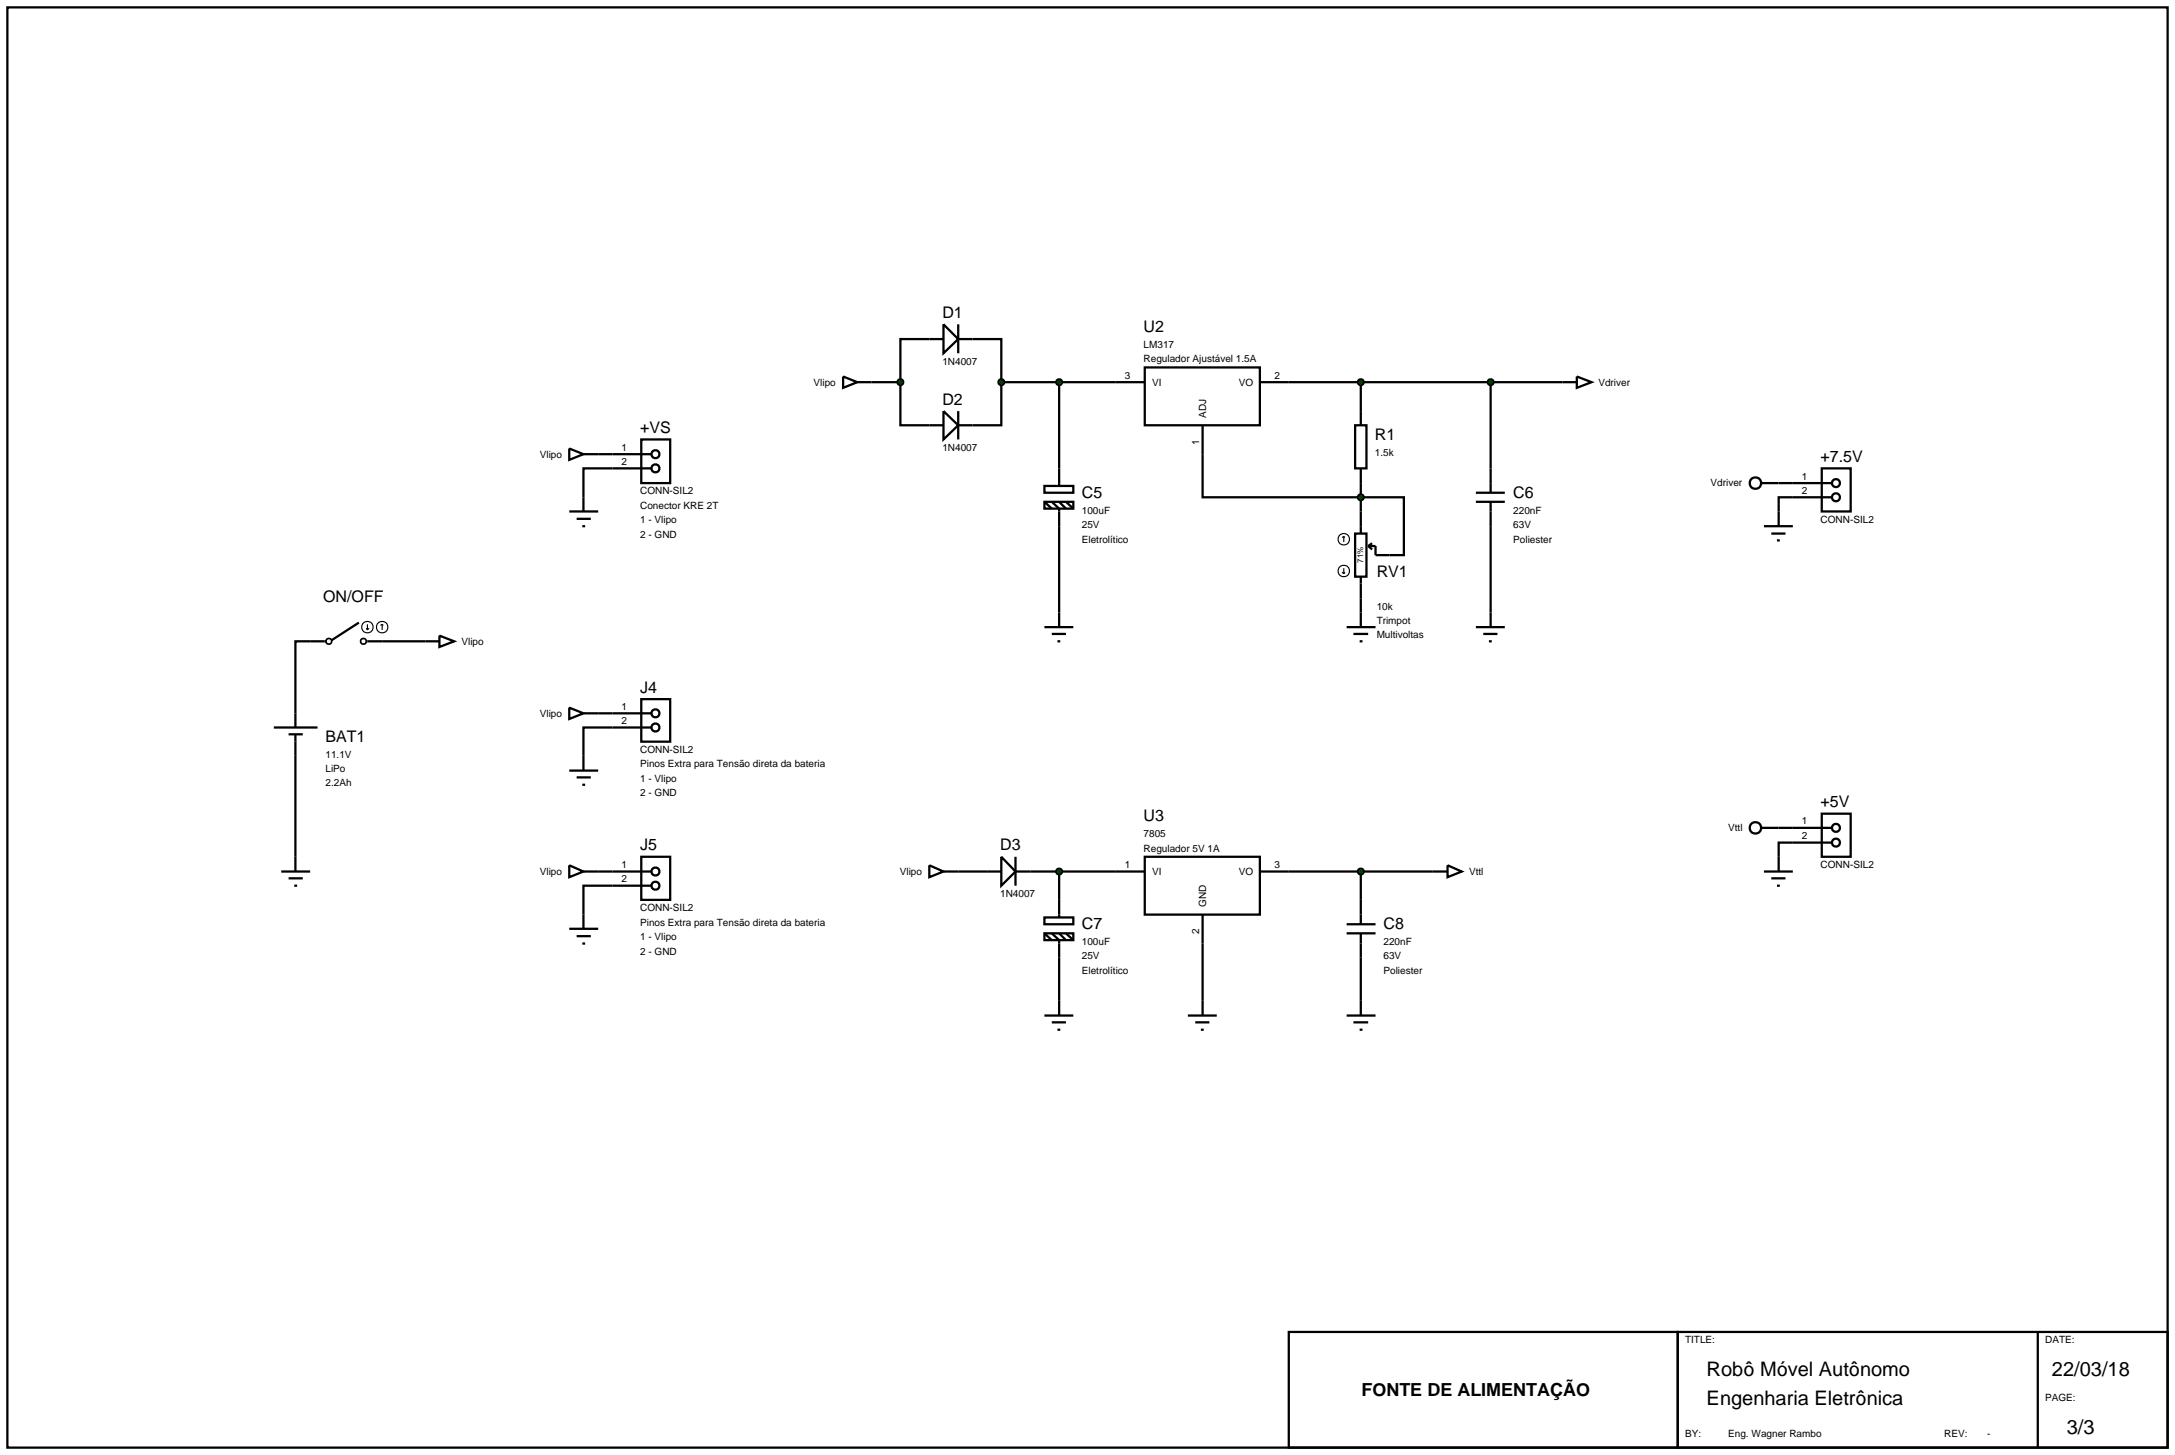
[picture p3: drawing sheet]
<svg xmlns="http://www.w3.org/2000/svg" width="384mm" height="257mm" viewBox="0 0 384 257" stroke-linecap="round" stroke-linejoin="round" font-family="sans-serif">
<g fill="none" stroke="#000" stroke-width=".4">
<path d="M1.3 1.3h381v254h-381zM163.9 59.8h-5.1v7.6M171.5 59.8h5.1v7.6M153.7 67.4h5.1M158.8 67.4v7.6h5.1M176.6 67.4v7.6h-5.1M176.6 67.4h25.3M186.8 67.4v18.3M201.9 64.8h20.3v10.2h-20.3zM212.1 75v12.7h35.5v10.2h-2.5M222.2 67.4h53.4M239 75h2v7.6h-2z"/>
<path d="M240 67.4v7.6M262.9 67.4v19.5M105.5 80.1h2.5M108 82.6h-5.1v5.1M184.2 85.7h5.1v1.2h-5.1zM184.2 88.5h5.1v1.2h-5.1zM184.2 88.5l1.3 1.2M185.5 88.5l1.3 1.2v18.3M186.8 88.5l1.2 1.2M188 88.5l1.3 1.2M240 82.6v7.6M260.3 88.5h5.1"/>
<path d="M260.3 86.9h5.1M262.9 88.5v19.5M313.7 85.2h2.5M316.2 87.7h-2.5v2.5M54.7 113.1h-2.6v12.7M67.4 113.1h7.6M237.5 110.6h5.1M238.7 111.8h2.6M239.8 113.1h.5M240 105.5v5.1M52.1 133.3v17.8M105.5 125.8h2.5"/>
<path d="M108 128.3h-5.1v5M105.5 153.7h2.5M108 156.2h-5.1v5.1M169 153.7h5.1M181.7 153.7h15.1M186.8 153.7v5M227.3 153.7h25.4M240 153.7v5M313.7 146h2.5M316.2 148.6h-2.5v2.5M186.8 168.9v7.6M212.1 166.4v10.1"/>
<path d="M240 168.9v7.6M295.9 234.9h86.4v20.4h-86.4zM359.4 234.9v20.4"/>
</g>
<path d="M239.7 67l.3-.1-.5 .5zM240 66.9l.3 .1 .2 .4zM240.5 67.4l-.1 .3-.4 .2zM239.5 67.4l.5 .5-.4-.2z" fill="#004000" stroke="#000" stroke-width=".4"/>
<path d="M239.5 67.4l.5-.5 .5 .5-.5 .5z" fill="#004000"/>
<path d="M239 94.1h2v7.6h-2zM240 90.2v3.9M241.3 96.3l.7 .6M241.3 96.3h1.3v1.6h2.5M242 95.8l-.7 .5M240 101.7v3.8" fill="none" stroke="#000" stroke-width=".4"/>
<g fill="none" stroke="#000" stroke-width=".2">
<path d="M237 94.6l-.3 .2M237 94.6l.2 .2M237 94.6v1M236.7 100.9l.3 .3M237 100.2v1M237.2 100.9l-.2 .3"/>
<circle cx="237" cy="95.1" r="1.01"/>
<circle cx="237" cy="100.7" r="1.01"/>
</g>
<path d="M239.6 87.4l.4-.2-.5 .5zM240 87.2l.4 .2 .1 .3zM240.5 87.7l-.1 .3-.4 .2zM239.5 87.7l.5 .5-.4-.2z" fill="#004000" stroke="#000" stroke-width=".4"/>
<path d="M239.5 87.7l.5-.5 .5 .5-.5 .5z" fill="#004000"/>
<g fill="none" stroke="#000" stroke-width=".4">
<path d="M275.6 67.4h2.5M278.1 66.4l2.6 1-2.6 1zM184.2 110.6h5.1M185.5 111.8h2.5M186.5 113.1h.5M186.8 108v2.6M260.3 110.6h5.1M261.6 111.8h2.5M262.6 113.1h.5M262.9 108v2.6M48.3 128.3h7.7M50.9 129.5h2.5"/>
<path d="M52.1 125.8v2.5M52.1 129.5v3.8M49.6 153.7h5.1M50.9 154.9h2.5M51.9 156.2h.5M52.1 151.1v2.6"/>
</g>
<path d="M262.5 67.1l.4-.2-.5 .5zM262.9 66.9l.3 .1 .2 .4zM262.9 67.9l.5-.5-.2 .4zM262.4 67.4l.5 .5-.3-.1z" fill="#004000" stroke="#000" stroke-width=".4"/>
<path d="M262.4 67.4l.5-.5 .5 .5-.5 .5z" fill="#004000"/>
<g fill="none" stroke="#000" stroke-width=".4">
<path d="M148.7 66.4l2.5 1-2.5 1zM151.2 67.4h2.5M54.7 113.1h2.8M63.3 109.8l-4.8 3.1M64.6 113.1h2.8M75 113.1h2.5M77.5 112.1l2.6 1-2.6 1zM163.9 152.6l2.5 1.1-2.5 1zM166.4 153.7h2.6M186.8 158.7v3.1M196.8 153.7h5.1M201.9 151.1h20.3v10.2h-20.3z"/>
<path d="M222.2 153.7h5.1M240 158.7v4.3M252.7 153.7h2.6M255.3 152.6l2.5 1.1-2.5 1zM184.2 161.8h5.1v1.2h-5.1zM184.2 164.6h5.1v1.2h-5.1zM184.2 179.1h5.1M184.2 164.6l1.3 1.2M185.5 164.6l1.3 1.2v3.1M186.8 176.5v2.6M186.8 164.6l1.2 1.2M188 164.6l1.3 1.2"/>
<path d="M209.5 179.1h5.1M212.1 161.3v5.1M212.1 176.5v2.6M237.5 179.1h5.1M237.5 164.6h5.1M237.5 163h5.1M240 164.6v4.3M240 176.5v2.6M185.5 180.3h2.5M186.5 181.6h.5M210.8 180.3h2.5M211.8 181.6h.5"/>
<path d="M238.7 180.3h2.6M239.8 181.6h.5"/>
</g>
<g fill="none" stroke="#000" stroke-width=".3">
<circle cx="58" cy="113.1" r=".51"/>
<circle cx="64.1" cy="113.1" r=".51"/>
</g>
<g fill="none" stroke="#000" stroke-width=".2">
<path d="M64.6 110.8l.2 .3M64.8 110.1v1M65.1 110.8l-.3 .3M67.4 110.1l-.3 .2M67.4 110.1l.2 .2M67.4 110.1v1"/>
<circle cx="64.8" cy="110.6" r="1.01"/>
<circle cx="67.4" cy="110.6" r="1.01"/>
</g>
<path d="M239.6 153.4l.4-.2-.5 .5zM240 153.2l.4 .2 .1 .3zM240.5 153.7l-.1 .3-.4 .2zM239.5 153.7l.5 .5-.4-.2z" fill="#004000" stroke="#000" stroke-width=".4"/>
<path d="M239.5 153.7l.5-.5 .5 .5-.5 .5z" fill="#004000"/>
<path d="M163.9 59.8h2.5M166.4 57.2l2.6 2.6-2.6 2.5zM169 57.2v5.1M169 59.8h2.5M163.9 75h2.5M166.4 72.5l2.6 2.5-2.6 2.5zM169 72.5v5M169 75h2.5" fill="none" stroke="#000" stroke-width=".4"/>
<g fill="#004000" stroke="#000" stroke-width=".4">
<path d="M176.3 67l.3-.1-.5 .5zM176.6 66.9l.3 .1 .2 .4zM176.6 67.9l.5-.5-.2 .4zM176.1 67.4l.5 .5-.3-.1z"/>
<path d="M186.4 67.1l.4-.2-.5 .5zM186.8 66.9l.3 .1 .2 .4zM187.3 67.4l-.1 .3-.4 .2zM186.3 67.4l.5 .5-.3-.1z"/>
<path d="M158.4 67.1l.4-.2-.5 .5zM158.8 66.9l.3 .1 .2 .4zM159.3 67.4l-.2 .4-.3 .1zM158.3 67.4l.5 .5-.3-.1z"/>
</g>
<g fill="#004000">
<path d="M176.1 67.4l.5-.5 .5 .5-.5 .5z"/>
<path d="M186.3 67.4l.5-.5 .5 .5-.5 .5z"/>
<path d="M158.3 67.4l.5-.5 .5 .5-.5 .5z"/>
</g>
<path d="M174.1 153.7h2.5M176.6 151.1l2.5 2.6-2.5 2.5zM179.1 151.1v5.1M179.1 153.7h2.6" fill="none" stroke="#000" stroke-width=".4"/>
<path d="M186.4 153.4l.4-.2-.5 .5zM186.8 153.2l.4 .2 .1 .3zM187.3 153.7l-.1 .3-.4 .2zM186.3 153.7l.5 .5-.3-.1z" fill="#004000" stroke="#000" stroke-width=".4"/>
<path d="M186.3 153.7l.5-.5 .5 .5-.5 .5z" fill="#004000"/>
<g fill="none" stroke="#000" stroke-width=".4">
<path d="M100.4 79.1l2.5 1-2.5 1zM113.1 77.5h5.1v7.7h-5.1zM100.4 90.2h5.1M101.7 91.5h2.5M102.7 92.8h.5M102.9 80.1h2.6M102.9 87.7v2.5M108 80.1h6.9M108 82.6h6.9M310.6 85.2h3.1M311.1 92.8h5.1M312.4 94.1h2.5"/>
<path d="M313.4 95.3h.5M313.7 90.2v2.6M316.2 85.2h6.9M316.2 87.7h6.9M321.3 82.6h5.1v7.6h-5.1zM100.4 124.8l2.5 1-2.5 1zM100.4 135.9h5.1M101.7 137.1h2.5M102.7 138.4h.5M102.9 133.3v2.6M102.9 125.8h2.6M108 125.8h6.9"/>
<path d="M108 128.3h6.9M113.1 123.3h5.1v7.5h-5.1zM100.4 152.6l2.5 1.1-2.5 1zM102.9 153.7h2.6M108 153.7h6.9M108 156.2h6.9M113.1 151.1h5.1v7.6h-5.1zM310.6 146h3.1M311.1 153.7h5.1M312.4 154.9h2.5M313.4 156.2h.5M313.7 151.1v2.6"/>
<path d="M316.2 146h6.9M316.2 148.6h6.9M321.3 143.5h5.1v7.6h-5.1zM100.4 163.8h5.1M101.7 165.1h2.5M102.7 166.4h.5M102.9 161.3v2.5M227.3 234.9h68.6v20.4h-68.6z"/>
<circle cx="115.6" cy="80.1" r=".7"/>
<circle cx="115.6" cy="82.6" r=".7"/>
<circle cx="309.6" cy="85.2" r="1.01"/>
<circle cx="323.8" cy="87.7" r=".7"/>
<circle cx="323.8" cy="85.2" r=".7"/>
<circle cx="115.6" cy="128.3" r=".7"/>
<circle cx="115.6" cy="125.8" r=".7"/>
<circle cx="115.6" cy="153.7" r=".7"/>
<circle cx="115.6" cy="156.2" r=".7"/>
<circle cx="309.6" cy="146" r="1.01"/>
<circle cx="323.8" cy="146" r=".7"/>
<circle cx="323.8" cy="148.6" r=".7"/>
</g>
<g font-size="3.5">
<text x="301" y="242.7">Robô Móvel Autônomo</text>
<text x="361.9" y="242.7">22/03/18</text>
<text x="301" y="247.8">Engenharia Eletrônica</text>
<text x="364.5" y="252.9">3/3</text>
</g>
<text font-size="3.2" x="240.1" y="246.2">FONTE DE ALIMENTAÇÃO</text>
<g font-size="2.8">
<text x="166.2" y="56.1">D1</text>
<text x="201.7" y="58.6">U2</text>
<text x="166.2" y="71.4">D2</text>
<text x="112.9" y="76.4">+VS</text>
<text x="242.5" y="77.6">R1</text>
<text x="321.1" y="81.5">+7.5V</text>
<text x="190.8" y="87.8">C5</text>
<text x="266.9" y="87.8">C6</text>
<text x="242.8" y="101.8">RV1</text>
<text x="57" y="106.2">ON/OFF</text>
<text x="112.9" y="122.2">J4</text>
<text x="57.4" y="130.9">BAT1</text>
<text x="321.1" y="142.4">+5V</text>
<text x="112.9" y="150">J5</text>
<text x="176.4" y="150">D3</text>
<text x="201.7" y="144.8">U3</text>
<text x="190.8" y="163.9">C7</text>
<text x="244" y="163.9">C8</text>
</g>
<g font-size="1.8">
<text x="166.2" y="64.3">1N4007</text>
<text x="201.7" y="61.4">LM317</text>
<text x="201.7" y="63.9">Regulador Ajustável 1.5A</text>
<text x="143.5" y="68">Vlipo</text>
<text x="198.4" y="66.8">3</text>
<text x="203.2" y="68">VI</text>
<text x="218.5" y="68">VO</text>
<text x="224.8" y="66.8">2</text>
<text x="281.9" y="68">Vdriver</text>
<text x="212.7" y="73.7" transform="rotate(-90 212.7 73.7)">ADJ</text>
<text x="95.2" y="80.7">Vlipo</text>
<text x="109.6" y="79.5">1</text>
<text x="109.6" y="82">2</text>
<text x="166.2" y="79.6">1N4007</text>
<text x="211.5" y="78.5" transform="rotate(-90 211.5 78.5)">1</text>
<text x="242.5" y="80.4">1.5k</text>
<text x="112.9" y="87.2">CONN-SIL2</text>
<text x="112.9" y="89.7">Conector KRE 2T</text>
<text x="301.7" y="85.8">Vdriver</text>
<text x="317.8" y="84.6">1</text>
<text x="317.8" y="87.1">2</text>
<text x="112.9" y="92.3">1 - Vlipo</text>
<text x="112.9" y="94.8">2 - GND</text>
<text x="190.8" y="90.6">100uF</text>
<text x="190.8" y="93.1">25V</text>
<text x="190.8" y="95.7">Eletrolítico</text>
<text x="266.9" y="90.6">220nF</text>
<text x="266.9" y="93.1">63V</text>
<text x="266.9" y="95.7">Poliester</text>
<text x="321.1" y="92.3">CONN-SIL2</text>
<text x="242.8" y="107.5">10k</text>
<text x="81.4" y="113.7">Vlipo</text>
<text x="242.8" y="110">Trimpot</text>
<text x="242.8" y="112.6">Multivoltas</text>
<text x="109.6" y="125.2">1</text>
<text x="95.2" y="126.4">Vlipo</text>
<text x="109.6" y="127.7">2</text>
<text x="57.4" y="133.7">11.1V</text>
<text x="57.4" y="136.2">LiPo</text>
<text x="112.9" y="132.8">CONN-SIL2</text>
<text x="112.9" y="135.3">Pinos Extra para Tensão direta da bateria</text>
<text x="112.9" y="137.9">1 - Vlipo</text>
<text x="57.4" y="138.7">2.2Ah</text>
<text x="112.9" y="140.4">2 - GND</text>
<text x="201.7" y="147.6">7805</text>
<text x="304.8" y="146.6">Vttl</text>
<text x="317.8" y="145.4">1</text>
<text x="317.8" y="148">2</text>
<text x="95.2" y="154.3">Vlipo</text>
<text x="109.6" y="153.1">1</text>
<text x="109.6" y="155.6">2</text>
<text x="158.7" y="154.3">Vlipo</text>
<text x="198.4" y="153.1">1</text>
<text x="201.7" y="150.2">Regulador 5V 1A</text>
<text x="203.2" y="154.3">VI</text>
<text x="218.5" y="154.3">VO</text>
<text x="224.8" y="153.1">3</text>
<text x="259.1" y="154.3">Vttl</text>
<text x="321.1" y="153.1">CONN-SIL2</text>
<text x="112.9" y="160.7">CONN-SIL2</text>
<text x="176.4" y="158.2">1N4007</text>
<text x="212.7" y="160" transform="rotate(-90 212.7 160)">GND</text>
<text x="112.9" y="163.3">Pinos Extra para Tensão direta da bateria</text>
<text x="112.9" y="165.8">1 - Vlipo</text>
<text x="190.8" y="166.7">100uF</text>
<text x="211.5" y="164.8" transform="rotate(-90 211.5 164.8)">2</text>
<text x="244" y="166.7">220nF</text>
<text x="112.9" y="168.4">2 - GND</text>
<text x="190.8" y="169.2">25V</text>
<text x="190.8" y="171.8">Eletrolítico</text>
<text x="244" y="169.2">63V</text>
<text x="244" y="171.8">Poliester</text>
<text x="297.2" y="236.9">TITLE:</text>
<text x="360.7" y="236.9">DATE:</text>
<text x="360.7" y="247">PAGE:</text>
<text x="297.2" y="253.4">BY:</text>
<text x="304.8" y="253.4">Eng. Wagner Rambo</text>
<text x="342.9" y="253.4">REV:</text>
<text x="350.5" y="253.4">-</text>
</g>
<text font-size="1.4" x="240.4" y="99.3" transform="rotate(-90 240.4 99.3)">71%</text>
</svg>
